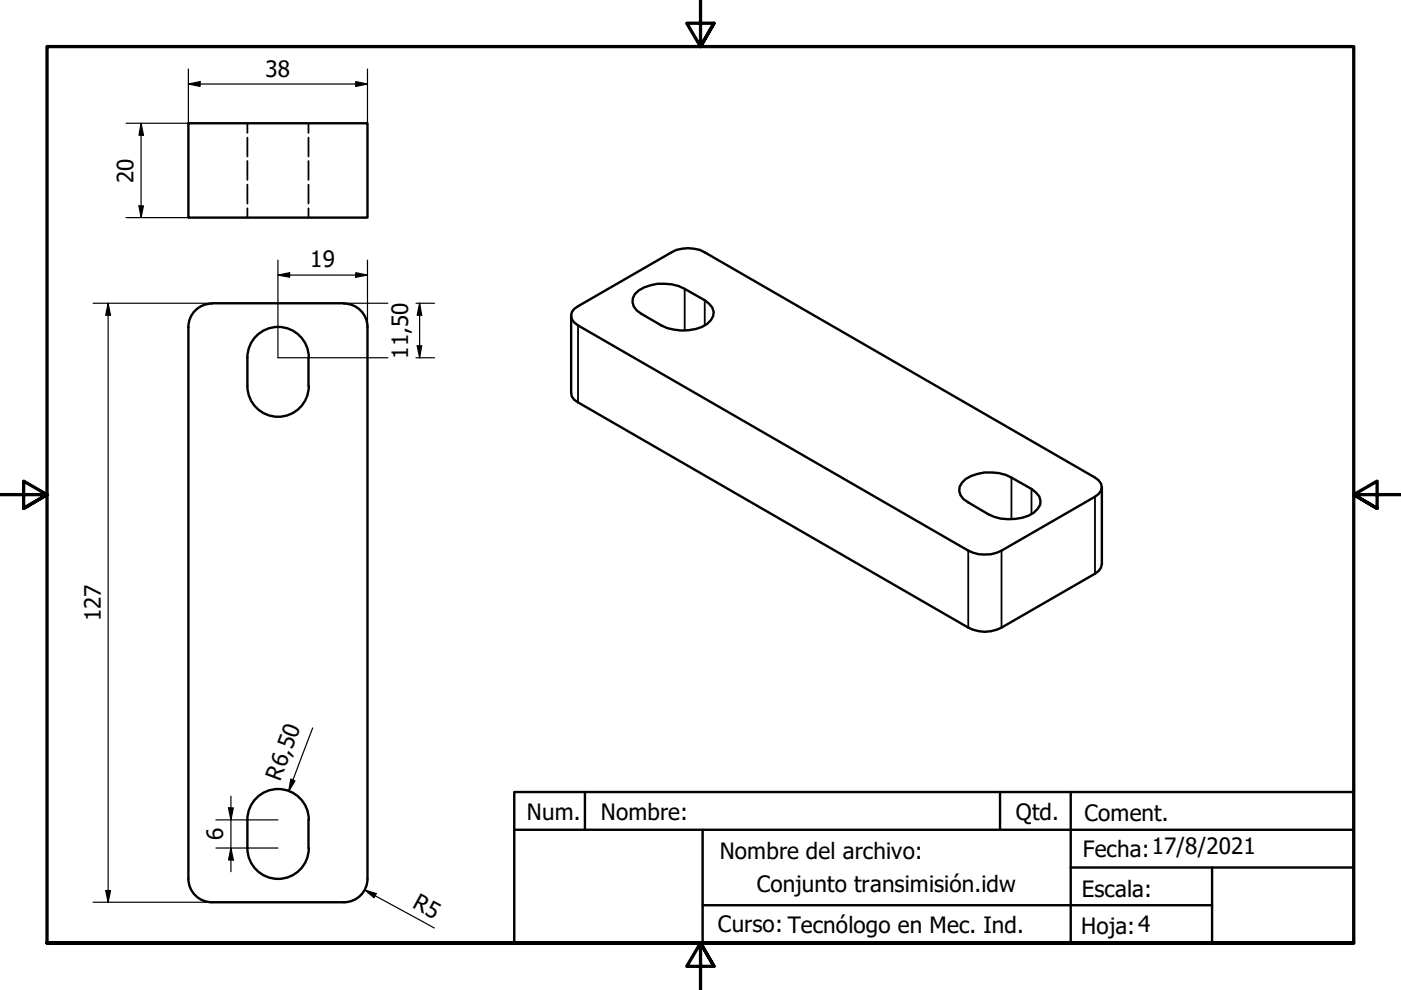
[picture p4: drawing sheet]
<svg xmlns="http://www.w3.org/2000/svg" width="297mm" height="210mm" viewBox="0 0 297 210" stroke-linecap="round" stroke-linejoin="round" font-family="sans-serif">
<!-- layer: Hidden (ISO) -->
<path d="M52.5 26.1v2.1M52.5 29.2v4M52.5 34.1v4M52.5 39.2v4M65.4 26.1v2.1M65.4 29.2v4M65.4 34.1v4M65.4 39.2v4M52.5 44.2v1.9M65.4 44.2v1.9" fill="none" stroke="#000" stroke-width=".38"/>
<!-- layer: Visible (ISO) -->
<g fill="none" stroke="#000" stroke-width=".51">
<path d="M39.9 26.1h38v20h-38zM44.9 64.4a5 5 0 0 0-5 4.9v117M45 64.3h28M52.5 75.8a6.5 6.5 0 0 1 6.5-6.5 6.5 6.5 0 0 1 6.5 6.5M52.5 75.9v6a6.5 6.5 0 0 0 6.5 6.5 6.5 6.5 0 0 0 6.5-6.5M65.4 75.9v5.9M72.9 64.4a5 5 0 0 1 5 4.9v117M121.1 67v16.3l.1 .7 .5 .7 83.6 48.4a7.4 7.4 0 0 0 7 0l19.9-11.5 .7-.5 .5-.7 .2-.8v-16.3M121.7 65.5l20.7-12a7.4 7.4 0 0 1 7 0l82.8 47.8a2.14 2.14 0 0 1 1.4 2 2.14 2.14 0 0 1-1.4 2l-19.9 11.4a7.9 7.9 0 0 1-7 0l-82.7-47.7a2.11 2.11 0 0 1-.9-3.5zM134.6 62.3a9.2 9.2 0 0 1 10.6-1.1l4.2 2.5a2.94 2.94 0 0 1 1.8 3.3 4.8 4.8 0 0 1-3.7 2.8 10.6 10.6 0 0 1-7.3-.8l-4.2-2.5a2.81 2.81 0 0 1-1.4-4.2zM204 102.3a7.5 7.5 0 0 1 6.2-2.1l1.6 .1a21.9 21.9 0 0 1 7.8 4.1 2.34 2.34 0 0 1 .4 3.5 6.5 6.5 0 0 1-4.7 2.1 9.3 9.3 0 0 1-5.8-1l-4.2-2.5a2.72 2.72 0 0 1-1.3-4.2zM52.5 173.8a6.5 6.5 0 0 1 6.5-6.5 6.5 6.5 0 0 1 6.5 6.5"/>
<path d="M52.5 173.8v6M52.5 179.8a6.5 6.5 0 0 0 6.5 6.5 6.5 6.5 0 0 0 6.5-6.5M65.4 173.8v6M39.9 186.3a5 5 0 0 0 5 5h28.1M77.9 186.3a5 5 0 0 1-5 5"/>
</g>
<!-- layer: Visible Narrow (ISO) -->
<path d="M122.6 69v16.3M145.2 61.2v8.9M149.4 63.7v5.3M205.3 116.7v16.4M212.3 116.7v16.4M214.4 101.3v8.8M218.7 103.7v5.3M232.2 105.3v16.3" fill="none" stroke="#000" stroke-width=".38"/>
<!-- layer: Border (ISO) -->
<path d="M148.5 -.1v10l-2.9-5h5.8l-2.9 5 2.9-5M0 104.9h10l-5-2.9v5.8l5-2.9-5 2.9M297 104.9h-10l5-2.9v5.8l-5-2.9 5 2.9M10 199.9v-190h277v190h-277h277M151.4 204.9l-2.9-5 2.9 5h-5.8l2.9-5v10" fill="none" stroke="#000" stroke-width=".7"/>
<!-- layer: Title (ISO) -->
<path d="M109 167.9h178v32h-178zM109 175.9h178M124 167.9v8M149 175.9v24M212 167.9v8M227 167.9v32M149 191.9h108M227 183.9h60M257 183.9v16" fill="none" stroke="#000" stroke-width=".51"/>
<!-- layer: Dimension (ISO) -->
<g fill="none" stroke="#000" stroke-width=".25">
<path d="M39.9 17.8l2.5-.5v1zM39.9 14.6v11.5h-13.2M39.9 17.8h38M75.4 17.3l2.5 .5-2.5 .5zM77.9 14.6v11.5M29.9 26.1l.5 2.6h-.9zM29.9 26.1v20M26.7 46.1h13.2M29.5 43.7h.9l-.5 2.4zM58.9 58.3l2.5-.5v1zM58.9 55.2v20.7h23.3M58.9 58.3h19"/>
<path d="M75.4 57.8l2.5 .5-2.5 .5zM77.9 55.2v14.1M19.7 64.3h25.3M22.9 64.3l.5 2.5h-1zM22.9 64.3v127M73 64.3h9.2M88.2 64.3h3.9M88.2 75.9h3.9M88.5 73.3h.9l-.4 2.6zM89 64.3l.4 2.5h-.9zM89 64.3v11.6M66.3 154.3l-5.1 13.4"/>
<path d="M45.8 173.8h13.1M45.8 179.8h13.1M48.5 171.3h1l-.5 2.5zM49 179.8l.5 2.5h-1zM49 168.8v16M61.7 165.2l.8 .4-1.3 2.1zM19.7 191.3h25.3M22.4 188.8h1l-.5 2.5zM77.3 188.7l2.5 .8-.5 .8zM77.3 188.7l14.8 8.1"/>
</g>
<g fill="#000">
<path d="M39.9 17.8l2.5-.5v1z" fill-rule="evenodd"/>
<path d="M75.4 17.3l2.5 .5-2.5 .5z" fill-rule="evenodd"/>
<path d="M29.9 26.1l.5 2.6h-.9z" fill-rule="evenodd"/>
<path d="M29.5 43.7h.9l-.5 2.4z" fill-rule="evenodd"/>
<path d="M58.9 58.3l2.5-.5v1z" fill-rule="evenodd"/>
<path d="M75.4 57.8l2.5 .5-2.5 .5z" fill-rule="evenodd"/>
<path d="M22.9 64.3l.5 2.5h-1z" fill-rule="evenodd"/>
<path d="M88.5 73.3h.9l-.4 2.6z" fill-rule="evenodd"/>
<path d="M89 64.3l.4 2.5h-.9z" fill-rule="evenodd"/>
<path d="M48.5 171.3h1l-.5 2.5z" fill-rule="evenodd"/>
<path d="M61.7 165.2l.8 .4-1.3 2.1z" fill-rule="evenodd"/>
<path d="M22.4 188.8h1l-.5 2.5z" fill-rule="evenodd"/>
<path d="M49 179.8l.5 2.5h-1z" fill-rule="evenodd"/>
<path d="M77.3 188.7l2.5 .8-.5 .8z" fill-rule="evenodd"/>
</g>
<g font-size="4.8">
<text x="56.3" y="16.2">38</text>
<text x="28.3" y="38.8" transform="rotate(-90 28.3 38.8)">20</text>
<text x="65.8" y="56.7">19</text>
<text x="86.6" y="76" transform="rotate(-90 86.6 76)">11,50</text>
<text x="21.4" y="131.7" transform="rotate(-90 21.4 131.7)">127</text>
<text x="59.4" y="165.7" transform="rotate(-70 59.4 165.7)">R6,50</text>
<text x="111.7" y="173.8">Num.</text>
<text x="127.4" y="174">Nombre:</text>
<text x="215.4" y="174">Qtd.</text>
<text x="47.3" y="178.2" transform="rotate(-90 47.3 178.2)">6</text>
<text x="229.9" y="174">Coment.</text>
<text x="152.6" y="182">Nombre del archivo:</text>
<text x="229.6" y="181.6">Fecha:17/8/2021</text>
<text x="160.5" y="189.2">Conjunto transimisión.idw</text>
<text x="229.4" y="190.2">Escala:</text>
<text x="87.2" y="192.3" transform="rotate(29 87.2 192.3)">R5</text>
<text x="152.2" y="197.6">Curso: Tecnólogo en Mec. Ind.</text>
<text x="229.2" y="198">Hoja:4</text>
</g>
</svg>
